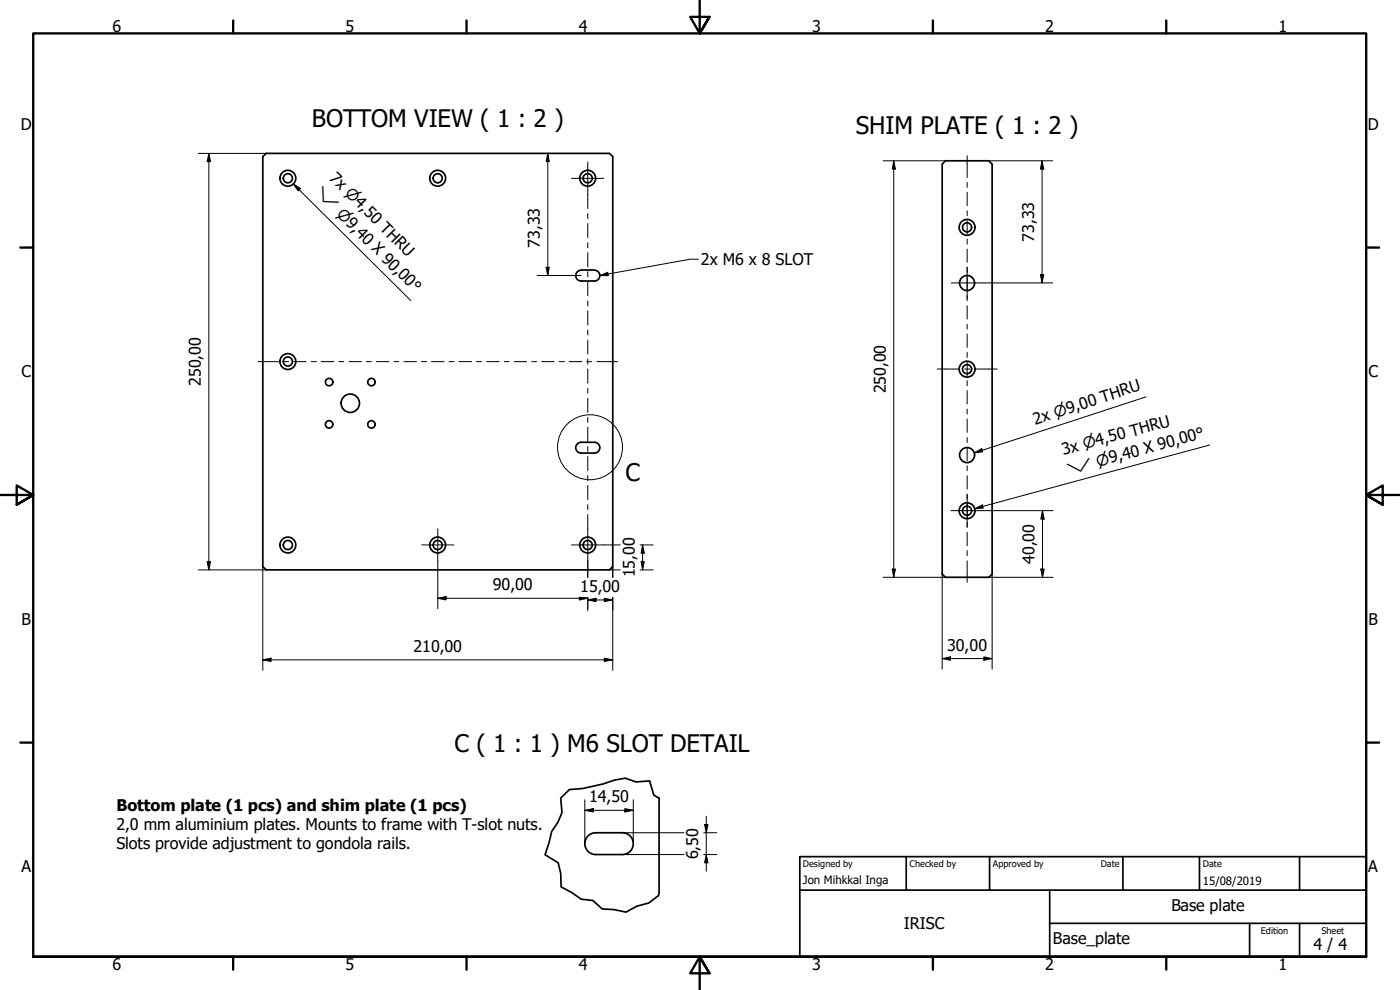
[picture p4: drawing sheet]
<svg xmlns="http://www.w3.org/2000/svg" width="420mm" height="297mm" viewBox="0 0 420 297" stroke-linecap="round" stroke-linejoin="round" font-family="sans-serif">
<!-- layer: Visible (ISO) -->
<g fill="none" stroke="#000" stroke-width=".51">
<path d="M78.9 47l1-1h103l1 1v123l-1 1h-103l-1-1zM283.7 48.2h13l1.1 1.1v123l-1.1 .9h-13l-.9-.9v-123zM174.4 81h4M174.4 81.1a1.62 1.62 0 0 0-1.6 1.6 1.62 1.62 0 0 0 1.6 1.6h4M178.4 81.1a1.62 1.62 0 0 1 1.6 1.6 1.62 1.62 0 0 1-1.6 1.6M178.4 132.7h-4a1.62 1.62 0 0 0-1.6 1.6 1.62 1.62 0 0 0 1.6 1.6h4M178.4 132.7a1.62 1.62 0 0 1 1.6 1.6 1.62 1.62 0 0 1-1.6 1.6M197.8 239.5v28.4M178.8 256.4h8M178.8 249.9h8M178.8 249.9a3.3 3.3 0 0 0-3.3 3.2 3.3 3.3 0 0 0 3.3 3.3M186.8 249.9a3.3 3.3 0 0 1 3.3 3.2 3.3 3.3 0 0 1-3.3 3.3"/>
<circle cx="86.4" cy="53.5" r="1.37"/>
<circle cx="86.4" cy="53.5" r="2.38"/>
<circle cx="131.3" cy="53.5" r="1.37"/>
<circle cx="131.3" cy="53.5" r="2.38"/>
<circle cx="176.4" cy="53.5" r="1.37"/>
<circle cx="176.4" cy="53.5" r="2.38"/>
<circle cx="290.2" cy="68.2" r="2.38"/>
<circle cx="290.2" cy="68.2" r="1.37"/>
<circle cx="290.2" cy="84.9" r="2.25"/>
<circle cx="86.4" cy="108.5" r="1.37"/>
<circle cx="86.4" cy="108.5" r="2.38"/>
<circle cx="98.8" cy="114.6" r="1.11"/>
<circle cx="111.5" cy="114.6" r="1.11"/>
<circle cx="290.2" cy="110.8" r="2.38"/>
<circle cx="290.2" cy="110.8" r="1.37"/>
<circle cx="98.8" cy="127.3" r="1.11"/>
<circle cx="105.1" cy="121" r="2.76"/>
<circle cx="111.5" cy="127.3" r="1.11"/>
<circle cx="290.2" cy="136.5" r="2.25"/>
<circle cx="290.2" cy="153.2" r="2.38"/>
<circle cx="290.2" cy="153.2" r="1.37"/>
<circle cx="86.4" cy="163.5" r="1.37"/>
<circle cx="86.4" cy="163.5" r="2.38"/>
<circle cx="131.3" cy="163.5" r="1.37"/>
<circle cx="131.3" cy="163.5" r="2.38"/>
<circle cx="176.4" cy="163.5" r="1.37"/>
<circle cx="176.4" cy="163.5" r="2.38"/>
</g>
<!-- layer: Break Line (ISO) -->
<path d="M197.8 239.5l-1.6-.9-1.3-4.3-4 .3-3.3-1.1-3.4 .6a48.7 48.7 0 0 1-13.3 2.8l-2.6 2.5 .4 4.4-1.3 2.9-1.9 2.8-.7 3.3-1.2 3.7 3.9 2.4 .8 3.2 .1 4 3.2 1.7 2.8 2 3.5 .4 2.8 2.5 3.5 .2 3.7 .8 3.2-1.8 3.6-1 2.9-2.2 .2-.8" fill="none" stroke="#000" stroke-width=".51"/>
<!-- layer: Detail Boundary (ISO) -->
<circle cx="177.1" cy="134.2" r="9.7" fill="none" stroke="#000" stroke-width=".3"/>
<!-- layer: Border (ISO) -->
<g fill="none" stroke="#000" stroke-width=".7">
<path d="M70 6.1v3.9M140 6.1v3.9M210 0v10l-2.9-4.9h5.8l-2.9 4.9 2.9-4.9M280 6.1v3.9M350 6.1v3.9M6.1 74.3h3.9M410 74.3h3.9M0 148.5h10l-5-2.8v5.7l5-2.9-5 2.9M420 148.5h-10l5-2.8v5.7l-5-2.9 5 2.9M6.1 222.8h3.9M410 222.8h3.9M10 287.1v-277.1h400v277.1h-400h400"/>
<path d="M70 287.1v3.8M140 287.1v3.8M212.9 292l-2.9-4.9 2.9 4.9h-5.8l2.9-4.9v9.9M280 287.1v3.8M350 287.1v3.8"/>
</g>
<!-- layer: Title (ISO) -->
<path d="M240 257h170v30.1h-170zM272 257v10.1M297 257v10.1M337 257v10.1M360 257v10.1M390 257v10.1M240 267.1h170M315 277h95M315 267.1v20M375 277v10.1M390 277v10.1" fill="none" stroke="#000" stroke-width=".51"/>
<!-- layer: Center Mark (ISO) -->
<path d="M171.5 53.5h9.7M285.5 84.9h9.5M290.3 80.1v9.5M131.4 158.7v9.6M285.4 153.2h9.7M290.3 148.4v9.7M126.6 163.5h9.6M171.5 163.5h9.7" fill="none" stroke="#000" stroke-width=".3"/>
<!-- layer: Dimension (ISO) -->
<g fill="none" stroke="#000" stroke-width=".3">
<path d="M59.5 46h20.4M62.7 46l.5 2.5h-1zM62.7 46v125M164.4 46l.4 2.5h-.9zM164.4 46v36.7M265 48.2h18.7M268.2 48.2l.5 2.5h-.9zM268.2 48.2v125M296.7 48.2h19.2M312.7 48.2l.5 2.5h-1zM312.7 48.2v36.7M161.2 82.7h13.2"/>
<path d="M163.9 80.2h.9l-.4 2.5zM295 84.9h20.9M312.2 82.4h1l-.5 2.5zM295.1 153.2h20.9M312.9 153.2l.5 2.6h-1zM312.9 153.2v20M59.5 171h20.4M62.2 168.5h1l-.5 2.5zM78.9 170v31.2M131.4 179.5l2.5-.5v1zM131.4 179.5h45M131.4 168.3v14.4"/>
<path d="M173.9 179.2v.8l2.5-.5M175.1 179.2l1.3 .3M176.4 168.3v5M176.4 179.2v4M181.2 163.5h4.9M181.4 179.5l2.5 .5-2.5 .5zM182.9 171h3.2M183.9 170v3.3M183.9 179.2v22M192.1 171h3.9M192.1 163.5h3.9M192.4 168.5h1l-.6 2.5z"/>
<path d="M192.8 163.5l.6 2.5h-1zM192.8 163.5v7.5M265 173.2h18.7M267.8 170.7h.9l-.5 2.5zM282.8 172.3v28.5M296.7 173.2h19.3M297.8 172.3v28.5M312.4 170.7h1l-.5 2.5zM78.9 198l2.4-.5v1zM78.9 198h105M176.4 180l2.5-.5v1zM176.4 180h7.5"/>
<path d="M181.4 197.5l2.5 .5-2.5 .5zM282.8 197.6l2.4-.5v1zM282.8 197.6h15M295.3 197.1l2.5 .5-2.5 .5zM175.5 240v13.2M190.1 240v13.2M175.5 243.1l2.6-.5v1zM175.5 243.1h14.6M186.8 249.9h18.4M186.8 256.4h18.4M187.5 242.6l2.6 .5-2.6 .5zM211.2 249.9h3.9"/>
<path d="M211.2 256.4h3.9M211.5 247.4h1l-.5 2.5zM212 256.4l.5 2.5h-1zM212 244.9v16.5"/>
</g>
<g fill="#000">
<path d="M62.7 46l.5 2.5h-1z" fill-rule="evenodd"/>
<path d="M164.4 46l.4 2.5h-.9z" fill-rule="evenodd"/>
<path d="M268.2 48.2l.5 2.5h-.9z" fill-rule="evenodd"/>
<path d="M312.7 48.2l.5 2.5h-1z" fill-rule="evenodd"/>
<path d="M163.9 80.2h.9l-.4 2.5z" fill-rule="evenodd"/>
<path d="M312.2 82.4h1l-.5 2.5z" fill-rule="evenodd"/>
<path d="M312.9 153.2l.5 2.6h-1z" fill-rule="evenodd"/>
<path d="M62.2 168.5h1l-.5 2.5z" fill-rule="evenodd"/>
<path d="M131.4 179.5l2.5-.5v1z" fill-rule="evenodd"/>
<path d="M176.4 180l2.5-.5v1z" fill-rule="evenodd"/>
<path d="M192.4 168.5h1l-.6 2.5z" fill-rule="evenodd"/>
<path d="M192.8 163.5l.6 2.5h-1z" fill-rule="evenodd"/>
<path d="M267.8 170.7h.9l-.5 2.5z" fill-rule="evenodd"/>
<path d="M312.4 170.7h1l-.5 2.5z" fill-rule="evenodd"/>
<path d="M78.9 198l2.4-.5v1z" fill-rule="evenodd"/>
<path d="M173.9 179l2.5 .5-2.5 .5z" fill-rule="evenodd"/>
<path d="M181.4 179.5l2.5 .5-2.5 .5z" fill-rule="evenodd"/>
<path d="M181.4 197.5l2.5 .5-2.5 .5z" fill-rule="evenodd"/>
<path d="M282.8 197.6l2.4-.5v1z" fill-rule="evenodd"/>
<path d="M295.3 197.1l2.5 .5-2.5 .5z" fill-rule="evenodd"/>
<path d="M175.5 243.1l2.6-.5v1z" fill-rule="evenodd"/>
<path d="M187.5 242.6l2.6 .5-2.6 .5z" fill-rule="evenodd"/>
<path d="M211.5 247.4h1l-.5 2.5z" fill-rule="evenodd"/>
<path d="M212 256.4l.5 2.5h-1z" fill-rule="evenodd"/>
</g>
<!-- layer: Symbol (ISO) -->
<path d="M88 55.2l2.2 1.4-.7 .7zM88 55.2l35.3 35M209.6 77.8h-2.5l-27.1 4.9M180 82.7l2.4-1 .2 1zM344 119l-51.6 16.9M292.4 135.9l2.2-1.3 .3 1zM363 133.5l-70.5 19.1M292.5 152.6l2.3-1.1 .3 .9z" fill="none" stroke="#000" stroke-width=".3"/>
<g fill="#000">
<path d="M88 55.2l2.2 1.4-.7 .7z" fill-rule="evenodd"/>
<path d="M180 82.7l2.4-1 .2 1z" fill-rule="evenodd"/>
<path d="M292.4 135.9l2.2-1.3 .3 1z" fill-rule="evenodd"/>
<path d="M292.5 152.6l2.3-1.1 .3 .9z" fill-rule="evenodd"/>
</g>
<!-- layer: Centerline (ISO) -->
<g fill="none" stroke="#000" stroke-width=".3">
<path d="M176.4 48.6v14M290.3 46.7v6.6M290.3 54.7v1.5M290.3 57.7v4M176.4 64.1v1.5M176.4 67.1v4.2M176.4 72.8v1.5M176.4 75.8v4.3M290.3 63.2v1.6M290.3 66.2v4M290.3 71.7v1.6M290.3 74.7v4"/>
<path d="M176.4 81.5v1.5M176.4 84.6v4.2M176.4 90.3v1.5M176.4 93.3v4.2M176.4 99v1.5M290.3 80.2v1.5M290.3 83.2v4M290.3 88.8v1.4M290.3 91.7v4M290.3 97.3v1.4M77.4 108.5h6.2M85.2 108.5h1.4"/>
<path d="M88.1 108.5h3.8M93.4 108.5h1.5M96.4 108.5h3.8M101.7 108.5h1.5M104.7 108.5h3.8M110 108.5h1.4M113 108.5h3.7M118.2 108.5h1.5M121.2 108.5h3.8M126.5 108.5h1.5M129.5 108.5h3.8M134.7 108.5h1.6"/>
<path d="M137.7 108.5h3.8M143 108.5h1.5M146 108.5h3.8M151.3 108.5h1.5M154.3 108.5h3.8M159.6 108.5h1.4M162.6 108.5h3.7M167.8 108.5h1.6M170.8 108.5h3.8M176.1 108.5h1.5M176.4 102v4.2M176.4 107.7v1.6"/>
<path d="M176.4 110.7v4.3M176.4 116.5v1.5M176.4 119.5v4.2M179.1 108.5h6.3M281.2 110.7h6.8M289.5 110.7h1.5M290.3 100.3v4M290.3 105.7v1.5M290.3 108.8v4M290.3 114.2v1.5M290.3 117.2v4M292.5 110.7h6.8"/>
<path d="M176.4 125.2v1.5M176.4 128.2v4.2M176.4 134v1.4M176.4 137v4.2M290.3 122.7v1.6M290.3 125.7v4M290.3 131.2v1.6M290.3 134.2v4M290.3 139.7v1.5M176.4 142.7v1.5M176.4 145.7v4.2M176.4 151.4v1.5"/>
<path d="M176.4 154.4v13.9M290.3 142.7v4M290.3 148.3v1.4M290.3 151.2v4M290.3 156.8v1.4M290.3 159.8v4M290.3 165.2v1.5M290.3 168.3v6.4"/>
</g>
<g font-size="7.2">
<text x="93.6" y="38">BOTTOM VIEW ( 1 : 2 )</text>
<text x="256.9" y="40.3">SHIM PLATE ( 1 : 2 )</text>
<text x="187.7" y="144.2">C</text>
<text x="136.4" y="225.5">C ( 1 : 1 ) M6 SLOT DETAIL</text>
</g>
<g font-size="4.8">
<text x="33.7" y="9.6">6</text>
<text x="103.7" y="9.6">5</text>
<text x="173.7" y="9.6">4</text>
<text x="243.7" y="9.6">3</text>
<text x="313.7" y="9.6">2</text>
<text x="383.7" y="9.6">1</text>
<text x="6.2" y="38.9">D</text>
<text x="410.5" y="38.9">D</text>
<text x="98.6" y="53.6" transform="rotate(45 98.6 53.6)">7x ⌀4,50 THRU</text>
<text x="162" y="74.3" transform="rotate(-90 162 74.3)">73,33</text>
<text x="310.3" y="72.6" transform="rotate(-90 310.3 72.6)">73,33</text>
<text x="210.4" y="79.5">2x M6 x 8 SLOT</text>
<text x="6.4" y="113.1">C</text>
<text x="410.7" y="113.1">C</text>
<text x="60.3" y="115.8" transform="rotate(-90 60.3 115.8)">250,00</text>
<text x="265.9" y="118" transform="rotate(-90 265.9 118)">250,00</text>
<text x="310.7" y="127.4" transform="rotate(-18 310.7 127.4)">2x ⌀9,00 THRU</text>
<text x="319.2" y="136.6" transform="rotate(-15 319.2 136.6)">3x ⌀4,50 THRU</text>
<text x="190.5" y="173.2" transform="rotate(-90 190.5 173.2)">15,00</text>
<text x="310.5" y="169.2" transform="rotate(-90 310.5 169.2)">40,00</text>
<text x="147.9" y="177.1">90,00</text>
<text x="174.1" y="177.6">15,00</text>
<text x="6.4" y="187.4">B</text>
<text x="410.7" y="187.4">B</text>
<text x="124.1" y="195.6">210,00</text>
<text x="284.3" y="195.2">30,00</text>
<text x="34.9" y="243.3">Bottom plate (1 pcs) and shim plate (1 pcs)</text>
<text x="176.8" y="240.7">14,50</text>
<text x="34.9" y="249">2,0 mm aluminium plates. Mounts to frame with T-slot nuts.</text>
<text x="34.9" y="254.7">Slots provide adjustment to gondola rails.</text>
<text x="209.5" y="257.8" transform="rotate(-90 209.5 257.8)">6,50</text>
<text x="6.4" y="261.7">A</text>
<text x="410.7" y="261.7">A</text>
<text x="351.5" y="273.4">Base plate</text>
<text x="271.3" y="278.8">IRISC</text>
<text x="316" y="283.4">Base_plate</text>
<text x="394.2" y="285">4 / 4</text>
<text x="33.7" y="290.9">6</text>
<text x="103.7" y="290.9">5</text>
<text x="173.7" y="290.9">4</text>
<text x="243.7" y="290.9">3</text>
<text x="313.7" y="290.9">2</text>
<text x="383.7" y="290.9">1</text>
</g>
<g font-size="4.6">
<text x="94.3" y="58" transform="rotate(45 94.3 58)">⌵</text>
<text x="100.8" y="64.4" transform="rotate(45 100.8 64.4)">⌀9,40 X 90,00°</text>
<text x="320.7" y="142.5" transform="rotate(-15 320.7 142.5)">⌵</text>
<text x="329.5" y="140.1" transform="rotate(-15 329.5 140.1)">⌀9,40 X 90,00°</text>
</g>
<g font-size="3.4">
<text x="241" y="265.4">Jon Mihkkal Inga</text>
<text x="361" y="265.5">15/08/2019</text>
</g>
<g font-size="2.7">
<text x="241" y="260.1">Designed by</text>
<text x="273" y="260.1">Checked by</text>
<text x="298" y="260.1">Approved by</text>
<text x="330.3" y="260">Date</text>
<text x="361" y="260">Date</text>
<text x="378.4" y="280.1">Edition</text>
<text x="396.6" y="280.1">Sheet</text>
</g>
</svg>
